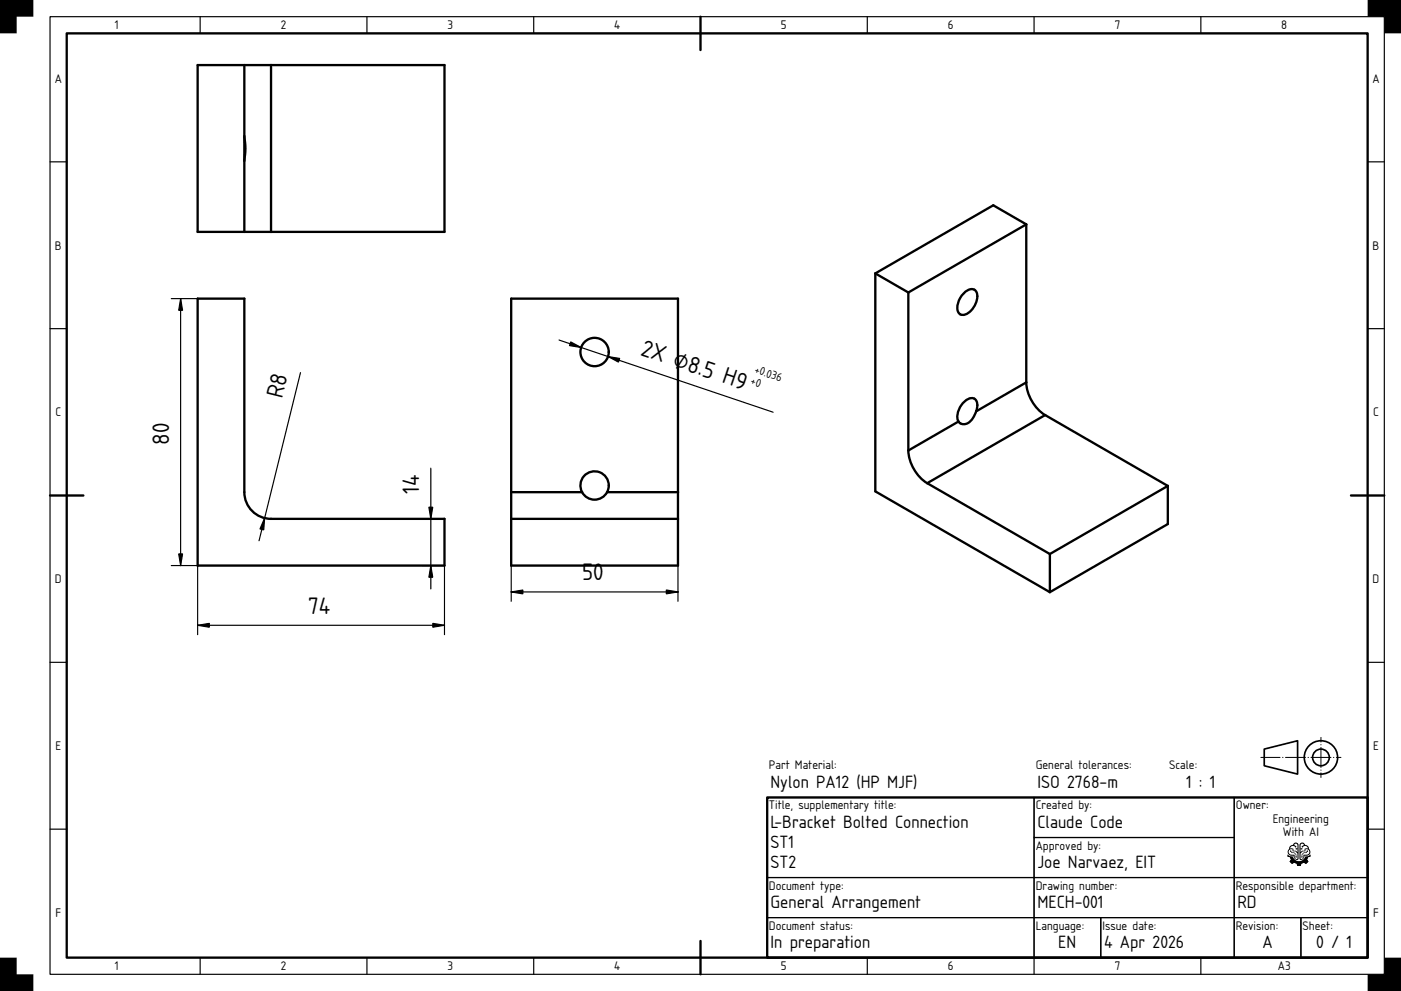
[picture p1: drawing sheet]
<svg xmlns="http://www.w3.org/2000/svg" width="420mm" height="297mm" viewBox="0 0 420 297" stroke-linecap="round" stroke-linejoin="round" font-family="sans-serif">
<path d="M20 10h390v277h-390zM210 5v10M15 148.5h10M405 148.5h10M230 239h180v48h-180zM210 282v10" fill="none" stroke="#000" stroke-width=".7"/>
<g fill="none" stroke="#000" stroke-width=".35">
<path d="M15 5h400v287h-400zM60 5v5M110 5v5M160 5v5M260 5v5M310 5v5M360 5v5M15 48.5h5M410 48.5h5M15 98.5h5M410 98.5h5M15 198.5h5"/>
<path d="M410 198.5h5M230 239h80v24h-80zM310 239h60v12h-60zM370 239h40v24h-40zM15 248.5h5M310 251h60v12h-60zM410 248.5h5M230 263h80v12h-80zM230 275h80v12h-80zM310 263h60v12h-60zM310 275h20v12h-20zM330 275h40v12h-40z"/>
<path d="M370 275h20v12h-20zM370 263h40v12h-40zM390 275h20v12h-20zM60 287v5M110 287v5M160 287v5M260 287v5M310 287v5M360 287v5"/>
</g>
<path d="M0 0h10v5h-5v5h-5zM410 0h10v10h-5v-5h-5zM0 287h5v5h5v5h-10zM410 292h5v-5h5v10h-10z" fill="#000"/>
<g fill="none" stroke="#000" stroke-width=".5">
<path d="M379 224.5l10-2.5v10l-10-2.5z"/>
<circle cx="396" cy="227" r="5"/>
<circle cx="396" cy="227" r="2.5"/>
</g>
<path d="M378 227h24" fill="none" stroke="#000" stroke-width=".3" stroke-dasharray="6 .7 .1 .7" stroke-dashoffset=".2"/>
<path d="M396 233v-12" fill="none" stroke="#000" stroke-width=".3" stroke-dasharray="6 .7 .1 .7" stroke-dashoffset="4.6"/>
<g fill="#000">
<path d="M386.7 253.6l-.2 .7a1.27 1.27 0 0 0-.3 1.7 1.27 1.27 0 0 0 1.6 .5 .99 .99 0 0 0 .4 .9 .99 .99 0 0 0 1 .2l.1-4.1a.87 .87 0 0 0-.7-1 .87 .87 0 0 0-1 .7zM386.9 253.9a1.26 1.26 0 0 1 1.6 .1l.1-.4-.6-.3a.5 .5 0 0 1 .6-.4 .5 .5 0 0 1 .4 .6v.8h-.6l.2 .3 .4-.1v.9l-.5-.4h-.7a.61 .61 0 0 0-.3-.8 .61 .61 0 0 0-.7 .1zM386.6 254.7l.9-.1v.5h.8l.7 .7v1.5a.48 .48 0 0 1-.6 .1 .48 .48 0 0 1-.3-.4v-.8a1.18 1.18 0 0 1-1.7-1.2zM386.7 255l.5 .7h.7a.74 .74 0 0 1 .4 1.1l.1 .2 .3-.1a1.23 1.23 0 0 0-1.4-1.4l-.3-.6zM386 256.1v.6l.2 .1a.73 .73 0 0 1 .8 .8 .64 .64 0 0 0-.2 .9 .64 .64 0 0 0 .9 .2l.3-.2a.9 .9 0 0 1 .9 1h1.1a.79 .79 0 0 1 1.1-.8 .72 .72 0 0 0 1.1-.5h.1a.8 .8 0 0 1-.4-1 .8 .8 0 0 1 .9-.5v-.6a1.57 1.57 0 0 1-1.5 .6 2 2 0 0 1-1.9 1.4 2 2 0 0 1-1.9-1.4 1.51 1.51 0 0 1-1.5-.6z" fill-rule="evenodd"/>
<path d="M389.9 252.7a.99 .99 0 0 1 1.4 .5 1.19 1.19 0 0 1 1.1 1.3 1.23 1.23 0 0 1 .2 1.6 1.23 1.23 0 0 1-1.6 .4 .99 .99 0 0 1-.3 .9 .99 .99 0 0 1-1 .2l-.1-4.4zM390.1 252.9l-.2 .4v1l.4-.1 .1 .3h-.5v.9l.4-.4h.8a.61 .61 0 0 1 .2-.8 .61 .61 0 0 1 .8 .1 .81 .81 0 0 0-.7-.8 .81 .81 0 0 0-.9 .5h-.2v-.4l.6-.4-.4-.3zM390.5 255.1l-.6 .7v1.5a.48 .48 0 0 0 .5 .1 .48 .48 0 0 0 .3-.4v-.8a1.18 1.18 0 0 0 1.8-1.2 .84 .84 0 0 0-1.1-.4v.5zM390.8 255.5h.7l.3-.6 .3 .1-.5 .7h-.7a.74 .74 0 0 0-.4 1.1l-.3 .2v-.4a.93 .93 0 0 1 .6-1.1zM386 256.1a1.57 1.57 0 0 0 1.5 .6 2 2 0 0 0 1.9 1.4 2 2 0 0 0 1.9-1.4 1.5 1.5 0 0 0 1.5-.6v.6l-.2 .1a.73 .73 0 0 0-.8 .8h.1a.64 .64 0 0 1 .2 .9 .64 .64 0 0 1-.9 .2l-.3-.2a.9 .9 0 0 0-.9 1h-1.1a.79 .79 0 0 0-1.1-.8 .72 .72 0 0 1-1.2-.5 .8 .8 0 0 0 .3-1 .8 .8 0 0 0-.9-.5z" fill-rule="evenodd"/>
</g>
<path d="M59.3 89.5h13.9v58a8 8 0 0 0 8.1 8h51.9v14h-73.9z" fill-rule="evenodd" fill="#fff"/>
<path d="M59.3 89.5h13.9v58a8 8 0 0 0 8.1 8h51.9v14h-73.9z" fill="none" stroke="#000" stroke-width=".7"/>
<path d="M51.3 89.5h8M54.1 89.5v80M90.1 111.7l-12.4 50.4M126.3 155.5h6.9M129.1 140.3v36.2M51.3 169.5h8v20.7M126.3 169.5h6.9v20.7M59.3 187.4h73.9" fill="none" stroke="#000" stroke-width=".35"/>
<path d="M54.1 89.5l.6 3.5h-1.1zM79.3 155.3l-.2 3.5-1.2-.3zM128.6 152h1.1l-.6 3.5zM53.6 166h1.1l-.6 3.5zM129.1 169.5l.6 3.5h-1.1zM59.3 187.4l3.5-.6v1.2zM129.8 186.8l3.4 .6-3.4 .6z" fill="#000" stroke="#000" stroke-width=".35"/>
<g fill="#fff">
<path d="M153.3 89.5h49.9v80h-49.9z" fill-rule="evenodd"/>
<path d="M153.3 89.5h49.9v58h-21.2a4.3 4.3 0 0 0-3.8-6.3 4.3 4.3 0 0 0-3.7 6.3h-21.2z" fill-rule="evenodd"/>
<path d="M153.3 155.5h49.9v14h-49.9z" fill-rule="evenodd"/>
<path d="M153.3 147.5h21.2a4.3 4.3 0 0 0 7.5 0h21.2v8h-49.9z" fill-rule="evenodd"/>
<circle cx="178.3" cy="145.5" r="4.3"/>
<circle cx="178.2" cy="105.5" r="4.3"/>
</g>
<g fill="none" stroke="#000" stroke-width=".7">
<path d="M153.3 89.5h49.9v80h-49.9zM153.3 155.5h49.9M153.3 147.5h21.2M174.5 147.5a4.3 4.3 0 0 0 7.5 0M174.5 147.5a4.3 4.3 0 0 1 3.7-6.3 4.3 4.3 0 0 1 3.8 6.3M182 147.5h21.2"/>
<circle cx="178.2" cy="105.5" r="4.3"/>
</g>
<path d="M167.6 101.9l64.2 21.6M153.3 155.5v24.7M203.2 155.5v24.7M153.3 177.4h49.9" fill="none" stroke="#000" stroke-width=".35"/>
<path d="M171.1 102.5l3.1 1.6-3.5-.5zM182.3 106.9l3.5 .5-.4 1.1zM153.3 177.4l3.5-.6v1.2zM199.7 176.8l3.5 .6-3.5 .6z" fill="#000" stroke="#000" stroke-width=".35"/>
<g fill="#fff">
<path d="M59.3 19.5h73.9v50h-73.9z" fill-rule="evenodd"/>
<path d="M81.3 19.5h51.9v50h-51.9z" fill-rule="evenodd"/>
<path d="M59.3 19.5h13.9v50h-13.9z" fill-rule="evenodd"/>
<path d="M73.2 19.5h8.1v50h-8.1v-21.2a21.9 21.9 0 0 0 0-7.5z" fill-rule="evenodd"/>
<path d="M73.2 40.8a21.9 21.9 0 0 1 0 7.5z" fill-rule="evenodd"/>
</g>
<path d="M59.3 19.5h73.9v50h-73.9zM73.2 19.5v50M81.3 19.5v50M73.2 40.8a21.9 21.9 0 0 1 0 7.5" fill="none" stroke="#000" stroke-width=".7"/>
<g fill="#fff">
<path d="M262.4 81.9l35.4-20.4 9.9 5.7v47.4a12.5 12.5 0 0 0 5.6 9.8l36.8 21.2v11.5l-35.4 20.4-52.3-30.2z" fill-rule="evenodd"/>
<path d="M272.3 87.7l35.4-20.5v47.4l-15.1 8.7a3.3 3.3 0 0 0-.5-3.8 3.8 3.8 0 0 0-4.3 2.6l-.6 1.3-.2 1.3 .3 1.6-15 8.7z" fill-rule="evenodd"/>
<path d="M278 144.8l35.3-20.4 36.8 21.2-35.4 20.4z" fill-rule="evenodd"/>
<path d="M262.4 81.9l9.9 5.8v47.3a12.5 12.5 0 0 0 5.7 9.8l36.7 21.2v11.5l-52.3-30.2z" fill-rule="evenodd"/>
<path d="M272.3 135l15-8.7a2.45 2.45 0 0 0 4.1-.6l1.2-2.4 15.1-8.7a12.5 12.5 0 0 0 5.6 9.8l-35.3 20.4a12.5 12.5 0 0 1-5.7-9.8z" fill-rule="evenodd"/>
<path d="M314.7 166l35.4-20.4v11.5l-35.4 20.4z" fill-rule="evenodd"/>
<path d="M262.4 81.9l35.4-20.4 9.9 5.7-35.4 20.5z" fill-rule="evenodd"/>
<path d="M288.7 120.7a2.74 2.74 0 0 1 3.7-1 4.9 4.9 0 0 1-.5 5.2 2.96 2.96 0 0 1-4.2 1.8 4.2 4.2 0 0 1 .5-5.3z" fill-rule="evenodd"/>
<path d="M288.9 88l.5-.6a1.94 1.94 0 0 1 2.1-.8 1.94 1.94 0 0 1 1.5 1.7 6.1 6.1 0 0 1-4.2 6.1 1.96 1.96 0 0 1-1.8-2.8l.9-2.3z" fill-rule="evenodd"/>
</g>
<g fill="none" stroke="#000" stroke-width=".7">
<path d="M307.7 67.2v47.4M307.7 67.2l-9.9-5.7-35.4 20.4M307.7 67.2l-35.4 20.5M262.4 81.9l9.9 5.8M262.4 81.9v65.4l52.3 30.2M272.3 87.7v47.3M288.9 88l.5-.6a1.94 1.94 0 0 1 2.1-.8 1.94 1.94 0 0 1 1.5 1.7 6.1 6.1 0 0 1-4.2 6.1 1.96 1.96 0 0 1-1.8-2.8l.9-2.3zM307.7 114.6a12.5 12.5 0 0 0 5.6 9.8M307.7 114.6l-15.1 8.7M272.3 135a12.5 12.5 0 0 0 5.7 9.8M287.3 126.3l-15 8.7M292.6 123.3l-.1 .4a4.1 4.1 0 0 1-4.1 3.4l-1.1-.8"/>
<path d="M292.6 123.3a3.3 3.3 0 0 0-.5-3.8 3.8 3.8 0 0 0-4.3 2.6l-.6 1.3-.2 1.3 .3 1.6M313.3 124.4l36.8 21.2M313.3 124.4l-35.3 20.4M278 144.8l36.7 21.2M350.1 145.6l-35.4 20.4M350.1 145.6v11.5l-35.4 20.4M314.7 166v11.5"/>
</g>
<g font-size="6.7">
<text x="191.8" y="106.4" transform="rotate(19 191.8 106.4)">2X ⌀8.5 H9</text>
<text x="84.6" y="119.6" transform="rotate(-76 84.6 119.6)">R8</text>
<text x="50.7" y="133.3" transform="rotate(-90 50.7 133.3)">80</text>
<text x="125.7" y="147.9" transform="rotate(-90 125.7 147.9)">14</text>
<text x="174.5" y="173.9">50</text>
<text x="92.4" y="183.9">74</text>
</g>
<g font-size="5">
<text x="231" y="236.2">Nylon PA12 (HP MJF)</text>
<text x="311" y="236.2">ISO 2768-m</text>
<text x="355.6" y="236.2">1 : 1</text>
<text x="231" y="248.2">L-Bracket Bolted Connection</text>
<text x="311" y="248.2">Claude Code</text>
<text x="231" y="254.2">ST1</text>
<text x="231" y="260.2">ST2</text>
<text x="311" y="260.2">Joe Narvaez, EIT</text>
<text x="231" y="272.2">General Arrangement</text>
<text x="311" y="272.2">MECH-001</text>
<text x="371" y="272.2">RD</text>
<text x="231" y="284.2">In preparation</text>
<text x="317.3" y="284.2">EN</text>
<text x="331" y="284.2">4 Apr 2026</text>
<text x="378.5" y="284.2">A</text>
<text x="394.6" y="284.2">0 / 1</text>
</g>
<g font-size="3.5">
<text x="34.4" y="8.8">1</text>
<text x="84.2" y="8.8">2</text>
<text x="134.2" y="8.8">3</text>
<text x="184.1" y="8.8">4</text>
<text x="234.1" y="8.8">5</text>
<text x="284.1" y="8.8">6</text>
<text x="334.2" y="8.8">7</text>
<text x="384.1" y="8.8">8</text>
<text x="16.4" y="24.8">A</text>
<text x="411.4" y="24.8">A</text>
<text x="16.5" y="74.8">B</text>
<text x="411.5" y="74.8">B</text>
<text x="16.6" y="124.8">C</text>
<text x="411.6" y="124.8">C</text>
<text x="16.5" y="174.8">D</text>
<text x="411.5" y="174.8">D</text>
<text x="16.6" y="224.8">E</text>
<text x="411.6" y="224.8">E</text>
<text x="230.5" y="230.6">Part Material:</text>
<text x="310.5" y="230.6">General tolerances:</text>
<text x="350.5" y="230.6">Scale:</text>
<text x="230.5" y="242.6">Title, supplementary title:</text>
<text x="310.5" y="242.6">Created by:</text>
<text x="370.5" y="242.6">Owner:</text>
<text x="381.6" y="246.6">Engineering</text>
<text x="384.6" y="250.6">With AI</text>
<text x="310.5" y="254.6">Approved by:</text>
<text x="230.5" y="266.6">Document type:</text>
<text x="310.5" y="266.6">Drawing number:</text>
<text x="370.5" y="266.6">Responsible department:</text>
<text x="16.6" y="274.8">F</text>
<text x="411.6" y="274.8">F</text>
<text x="230.5" y="278.6">Document status:</text>
<text x="310.5" y="278.6">Language:</text>
<text x="330.5" y="278.6">Issue date:</text>
<text x="370.5" y="278.6">Revision:</text>
<text x="390.5" y="278.6">Sheet:</text>
<text x="34.4" y="290.8">1</text>
<text x="84.2" y="290.8">2</text>
<text x="134.2" y="290.8">3</text>
<text x="184.1" y="290.8">4</text>
<text x="234.1" y="290.8">5</text>
<text x="284.1" y="290.8">6</text>
<text x="334.2" y="290.8">7</text>
<text x="383.1" y="290.8">A3</text>
</g>
<g font-size="3.3">
<text x="226" y="111.7" transform="rotate(19 226 111.7)">+0.036</text>
<text x="224.8" y="115.2" transform="rotate(19 224.8 115.2)">+0</text>
</g>
</svg>
